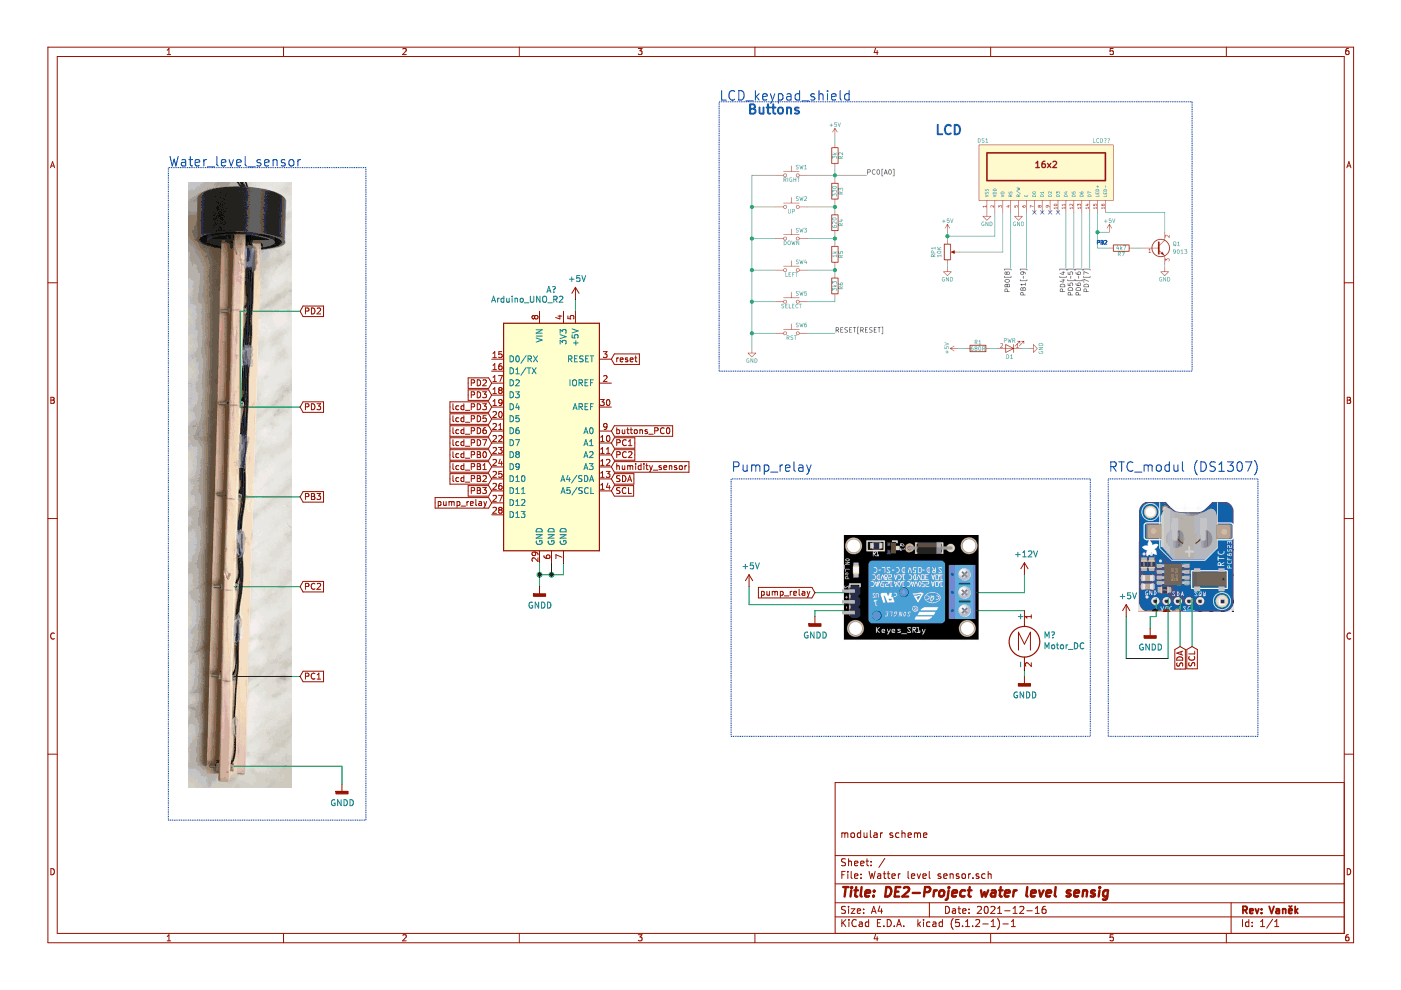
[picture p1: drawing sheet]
EESchema Schematic File Version 4
EELAYER 29 0
EELAYER END
$Descr A4 11693 8268
encoding utf-8
Sheet 1 1
Title "DE2-Project water level sensig"
Date "2021-12-16"
Rev "Vaněk"
Comp ""
Comment1 "modular scheme"
Comment2 ""
Comment3 ""
Comment4 ""
$EndDescr
$Comp
L MCU_Module:Arduino_UNO_R2 A?
U 1 1
P 4600 3600
F 0 "A?" H 4600 4781 50  0000 C CNN
F 1 "Arduino_UNO_R2" H 4400 4700 50  0000 C CNN
F 2 "Module:Arduino_UNO_R2" H 4750 2550 50  0001 L CNN
F 3 "https://www.arduino.cc/en/Main/arduinoBoardUno" H 4400 4650 50  0001 C CNN
	1    4600 3600
	1    0    0    -1  
$EndComp
Wire Wire Line
	7050 5100 6800 5100
Wire Wire Line
	7050 4950 6800 4950
Text GLabel 6800 4950 0    50   Input ~ 0
pump_relay
$Comp
L power:GNDD #PWR?
U 1 1
P 6800 5150
F 0 "#PWR?" H 6800 4900 50  0001 C CNN
F 1 "GNDD" H 6804 4995 50  0000 C CNN
F 2 "" H 6800 5150 50  0001 C CNN
F 3 "" H 6800 5150 50  0001 C CNN
	1    6800 5150
	1    0    0    -1  
$EndComp
Wire Wire Line
	6800 5100 6800 5150
Wire Wire Line
	6250 5050 6250 4900
Wire Wire Line
	6250 5050 7050 5050
$Comp
L power:+5V #PWR?
U 1 1
P 6250 4900
F 0 "#PWR?" H 6250 4750 50  0001 C CNN
F 1 "+5V" H 6265 5073 50  0000 C CNN
F 2 "" H 6250 4900 50  0001 C CNN
F 3 "" H 6250 4900 50  0001 C CNN
	1    6250 4900
	1    0    0    -1  
$EndComp
Text GLabel 4100 4200 0    50   Input ~ 0
pump_relay
$Comp
L Motor:Motor_DC M?
U 1 1
P 8550 5300
F 0 "M?" H 8708 5296 50  0000 L CNN
F 1 "Motor_DC" H 8708 5205 50  0000 L CNN
F 2 "" H 8550 5210 50  0001 C CNN
F 3 "~" H 8550 5210 50  0001 C CNN
	1    8550 5300
	1    0    0    -1  
$EndComp
$Comp
L power:+12V #PWR?
U 1 1
P 8550 4800
F 0 "#PWR?" H 8550 4650 50  0001 C CNN
F 1 "+12V" H 8565 4973 50  0000 C CNN
F 2 "" H 8550 4800 50  0001 C CNN
F 3 "" H 8550 4800 50  0001 C CNN
	1    8550 4800
	1    0    0    -1  
$EndComp
Wire Wire Line
	8150 5100 8550 5100
Wire Wire Line
	8150 4950 8550 4950
Wire Wire Line
	8550 4950 8550 4800
$Comp
L power:GNDD #PWR?
U 1 1
P 8550 5650
F 0 "#PWR?" H 8550 5400 50  0001 C CNN
F 1 "GNDD" H 8554 5495 50  0000 C CNN
F 2 "" H 8550 5650 50  0001 C CNN
F 3 "" H 8550 5650 50  0001 C CNN
	1    8550 5650
	1    0    0    -1  
$EndComp
Wire Wire Line
	8550 5600 8550 5650
$Comp
L power:GNDD #PWR?
U 1 1
P 4500 4900
F 0 "#PWR?" H 4500 4650 50  0001 C CNN
F 1 "GNDD" H 4504 4745 50  0000 C CNN
F 2 "" H 4500 4900 50  0001 C CNN
F 3 "" H 4500 4900 50  0001 C CNN
	1    4500 4900
	1    0    0    -1  
$EndComp
Wire Wire Line
	4500 4700 4500 4800
Wire Wire Line
	4500 4800 4600 4800
Wire Wire Line
	4600 4800 4600 4700
Connection ~ 4500 4800
Wire Wire Line
	4500 4800 4500 4900
Wire Wire Line
	4600 4800 4700 4800
Wire Wire Line
	4700 4800 4700 4700
Connection ~ 4600 4800
$Comp
L power:+5V #PWR?
U 1 1
P 4800 2500
F 0 "#PWR?" H 4800 2350 50  0001 C CNN
F 1 "+5V" H 4815 2673 50  0000 C CNN
F 2 "" H 4800 2500 50  0001 C CNN
F 3 "" H 4800 2500 50  0001 C CNN
	1    4800 2500
	1    0    0    -1  
$EndComp
Wire Wire Line
	4800 2500 4800 2600
$Comp
L power:+5V #PWR?
U 1 1
P 9400 5150
F 0 "#PWR?" H 9400 5000 50  0001 C CNN
F 1 "+5V" H 9415 5323 50  0000 C CNN
F 2 "" H 9400 5150 50  0001 C CNN
F 3 "" H 9400 5150 50  0001 C CNN
	1    9400 5150
	1    0    0    -1  
$EndComp
Wire Wire Line
	9750 5500 9400 5500
Wire Wire Line
	9400 5500 9400 5150
$Comp
L power:GNDD #PWR?
U 1 1
P 9600 5250
F 0 "#PWR?" H 9600 5000 50  0001 C CNN
F 1 "GNDD" H 9604 5095 50  0000 C CNN
F 2 "" H 9600 5250 50  0001 C CNN
F 3 "" H 9600 5250 50  0001 C CNN
	1    9600 5250
	1    0    0    -1  
$EndComp
Wire Wire Line
	9650 5150 9600 5150
Wire Wire Line
	9600 5150 9600 5250
Text GLabel 9850 5400 3    50   Input ~ 0
SDA
Text GLabel 9950 5400 3    50   Input ~ 0
SCL
Wire Wire Line
	9850 5000 9850 5400
Wire Wire Line
	9950 5000 9950 5400
Wire Wire Line
	9750 5000 9750 5500
Wire Wire Line
	9650 5000 9650 5150
Text GLabel 5100 4000 2    50   Input ~ 0
SDA
Text GLabel 5100 4100 2    50   Input ~ 0
SCL
$Comp
L power:GNDD #PWR?
U 1 1
P 2850 6550
F 0 "#PWR?" H 2850 6300 50  0001 C CNN
F 1 "GNDD" H 2854 6395 50  0000 C CNN
F 2 "" H 2850 6550 50  0001 C CNN
F 3 "" H 2850 6550 50  0001 C CNN
	1    2850 6550
	1    0    0    -1  
$EndComp
Wire Wire Line
	1950 6400 2850 6400
Wire Wire Line
	2850 6400 2850 6550
Text GLabel 2500 5650 2    50   Input ~ 0
PC1
Text GLabel 2500 4900 2    50   Input ~ 0
PC2
Text GLabel 2500 4150 2    50   Input ~ 0
PB3
Text GLabel 2500 3400 2    50   Input ~ 0
PD3
Text GLabel 2500 2600 2    50   Input ~ 0
PD2
Wire Wire Line
	2500 2600 2000 2600
Wire Wire Line
	2000 2600 2000 3400
Wire Wire Line
	2000 3400 2500 3400
Wire Wire Line
	2000 4150 2500 4150
Wire Wire Line
	2500 4900 1950 4900
Wire Wire Line
	2500 5650 1950 5650
Text GLabel 4100 3200 0    50   Input ~ 0
PD2
Text GLabel 4100 3300 0    50   Input ~ 0
PD3
Text GLabel 4100 4100 0    50   Input ~ 0
PB3
Text GLabel 5100 3800 2    50   Input ~ 0
PC2
Text GLabel 5100 3700 2    50   Input ~ 0
PC1
Text GLabel 5100 3900 2    50   Input ~ 0
humidity_sensor
Text GLabel 4100 3800 0    50   Input ~ 0
lcd_PB0
Text GLabel 4100 3900 0    50   Input ~ 0
lcd_PB1
Text GLabel 4100 3700 0    50   Input ~ 0
lcd_PD7
Text GLabel 4100 3600 0    50   Input ~ 0
lcd_PD6
Text GLabel 4100 3500 0    50   Input ~ 0
lcd_PD5
Text GLabel 4100 3400 0    50   Input ~ 0
lcd_PD3
Text GLabel 4100 4000 0    50   Input ~ 0
lcd_PB2
Text Notes 9150 2050 0    31   ~ 0
PB2
Text GLabel 5100 3600 2    50   Input ~ 0
buttons_PC0
Text GLabel 5100 3000 2    50   Input ~ 0
reset
Wire Notes Line
	9950 850  9950 3100
Wire Notes Line
	9950 3100 6000 3100
Wire Notes Line
	6000 3100 6000 850 
Wire Notes Line
	6000 850  9950 850 
Text Notes 6000 850  0    79   ~ 0
LCD_keypad_shield\n
Wire Notes Line
	6100 4000 6100 6150
Wire Notes Line
	6100 6150 9100 6150
Wire Notes Line
	9100 6150 9100 4000
Wire Notes Line
	9100 4000 6100 4000
Text Notes 6100 3950 0    79   ~ 0
Pump_relay
Wire Notes Line
	9250 4000 10500 4000
Wire Notes Line
	10500 4000 10500 6150
Wire Notes Line
	10500 6150 9250 6150
Wire Notes Line
	9250 6150 9250 4000
Text Notes 9250 3950 0    79   ~ 0
RTC_modul (DS1307)
Wire Notes Line
	3050 6850 3050 1400
Wire Notes Line
	3050 1400 1400 1400
Wire Notes Line
	1400 1400 1400 6850
Wire Notes Line
	1400 6850 3050 6850
Text Notes 1400 1400 0    79   ~ 0
Water_level_sensor
$EndSCHEMATC
